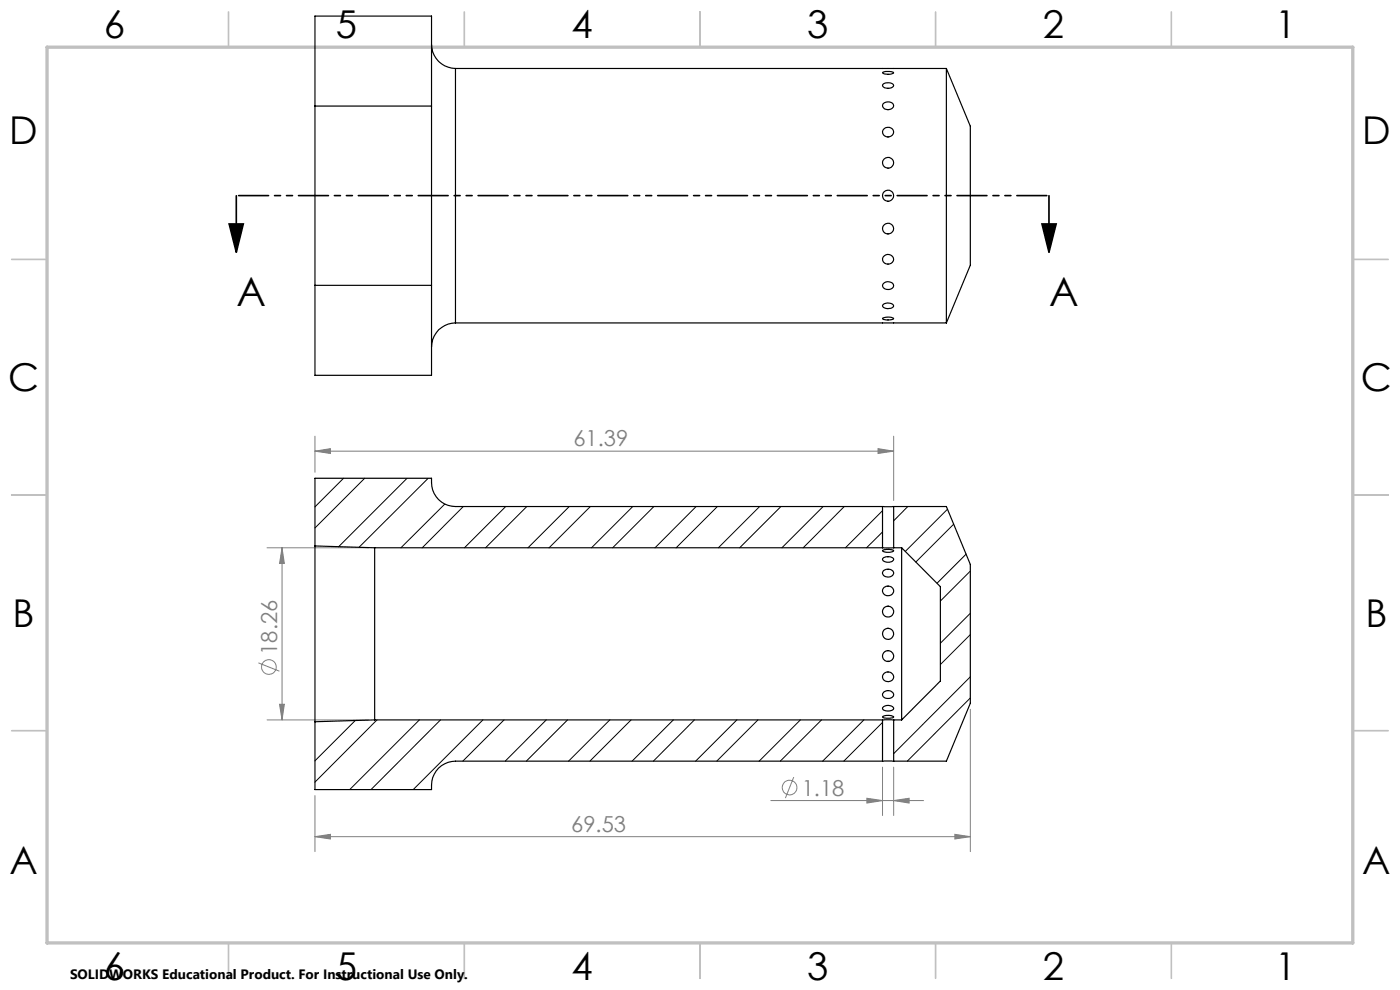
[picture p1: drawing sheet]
<svg xmlns="http://www.w3.org/2000/svg" width="297mm" height="210mm" viewBox="0 0 297 210" stroke-linecap="round" stroke-linejoin="round" font-family="sans-serif">
<g fill="none" stroke="#808080" stroke-width=".21">
<path d="M66.8 95.7l3.3-.5v1zM66.8 92.5v7.7M66.8 95.7h122.8M186.3 95.2l3.3 .5-3.3 .5zM189.6 92.5v13.7M56.7 116.2h21.5M59.8 116.2v36.5M59.8 116.2l.5 3.3h-1zM54.8 140.6l4.5 1.8M56.7 152.7h21.5M59.3 149.4h1l-.5 3.3zM205.8 150.5v30.1"/>
<path d="M66.8 177.5l3.3-.5v1zM66.8 168.8v11.8M66.8 177.5h139M163.5 169.8h32.4M168.4 164.8l-1.8 4.5M183.9 169.3l3.3 .5-3.3 .5zM187.2 162.7v10.3M189.6 169.8l3.3-.5v1zM189.6 162.7v10.3M202.6 177l3.2 .5-3.2 .5z"/>
<circle cx="57" cy="141.5" r="1.55"/>
<circle cx="167.5" cy="167.1" r="1.55"/>
</g>
<path d="M48.6 47.5h3l-1.5 6zM50.1 41.5v12M221.1 47.5h2.9l-1.5 6zM222.5 41.5v12" fill="none" stroke="#000" stroke-width=".35"/>
<path d="M50.1 41.5h172.5" fill="none" stroke="#000" stroke-width=".35" stroke-dasharray="6.3 1.3 1.3 1.3 1.3 1.3" stroke-dashoffset="-.5"/>
<g fill="none" stroke="#c0c0c0" stroke-width=".35">
<path d="M48.5 2.5v7.5M98.5 2.5v7.5M148.5 2.5v7.5M198.5 2.5v7.5M248.5 2.5v7.5M2.5 55h7.5M287 55h7.5M2.5 105h7.5M287 105h7.5M2.5 155h7.5M287 155h7.5M48.5 200v7.5"/>
<path d="M98.5 200v7.5M148.5 200v7.5M198.5 200v7.5M248.5 200v7.5"/>
</g>
<path d="M10 10h277v190h-277z" fill="none" stroke="#c0c0c0" stroke-width=".7"/>
<path d="M48.6 47.5h3l-1.5 6zM221.1 47.5h2.9l-1.5 6z" fill="#000"/>
<g fill="#808080">
<path d="M183.9 169.3l3.3 .5-3.3 .5zM189.6 169.8l3.3-.5v1zM66.8 177.5l3.3-.5v1zM202.6 177l3.2 .5-3.2 .5z"/>
<path d="M186.3 95.2l3.3 .5-3.3 .5zM66.8 95.7l3.3-.5v1z"/>
<path d="M59.8 116.2l.5 3.3h-1zM59.3 149.4h1l-.5 3.3z"/>
</g>
<g fill="none" stroke="#000" stroke-width=".25">
<path d="M91.5 9.4a5.1 5.1 0 0 0 5.1 5.1M96.6 14.5h104.2M96.6 14.5v54M187.2 15.4a2.76 2.76 0 0 1 2.4 0 2.25 2.25 0 0 1-2.4 0zM187.3 17.9a1.61 1.61 0 0 1 2.3 .2 1.51 1.51 0 0 1-2.3 .2zM200.8 14.5v54M200.8 14.5l5 12.3v29.5l-5 12.2M66.8 22.5v-19.1h24.7v19.1M66.8 22.5h24.7M66.8 22.5v38M91.5 22.5v38M187.3 22a1.34 1.34 0 0 1 2.3 .4 1.23 1.23 0 0 1-1.2 .9 1.23 1.23 0 0 1-1.2-1z"/>
<path d="M187.6 27.3a1.11 1.11 0 0 1 1.5-.1 1.11 1.11 0 0 1 .2 1.5 1.11 1.11 0 0 1-1.6 .2 1.11 1.11 0 0 1-.1-1.6zM187.6 54.3a1.08 1.08 0 0 1 1.7 .1 1.08 1.08 0 0 1-.7 1.6 1.04 1.04 0 0 1-1.2-.4 1.04 1.04 0 0 1 .2-1.3zM187.6 60a1.32 1.32 0 0 1 2 .6 1.24 1.24 0 0 1-1.2 .8 1.24 1.24 0 0 1-1.2-.9zM66.8 60.5v19.1h24.7v-19.1M66.8 60.5h24.7M96.6 68.5a5.1 5.1 0 0 0-5.1 5.1M96.6 68.5h104.2M187.2 67.5a2.47 2.47 0 0 1 2.4 .1 2.73 2.73 0 0 1-2.3 .1zM187.3 64.6a1.57 1.57 0 0 1 2.3 .3 1.46 1.46 0 0 1-2.4-.1zM66.8 115.8v37.3M66.8 115.8l12.7 .4M79.5 116.2v36.5"/>
<path d="M79.5 116.2h107.7M187.2 107.4h2.4M187.2 116.2h2.4M187.2 107.4h-90.6a5.2 5.2 0 0 1-5.1-5.9h-24.7v14.3M187.2 107.4v8.8M187.3 118.5a1.82 1.82 0 0 1 2.3 .1 1.43 1.43 0 0 1-2.3 .2zM187.3 116.7l1.5-.2 .7 .3a1.31 1.31 0 0 1-1.5 .3l-.6-.1zM189.6 107.4v8.8M189.6 116.2h1.7M189.6 107.4h11.2l5 12.3v29.5l-5 12.3h-11.2M191.3 116.2v36.5M191.3 116.2l8.2 8.3v20l-8.2 8.2"/>
<path d="M187.4 121.1a1.39 1.39 0 0 1 2.2 .4 1.21 1.21 0 0 1-1.2 .9 1.21 1.21 0 0 1-1.2-1zM187.6 124.6a1.11 1.11 0 0 1 1.5-.1 1.11 1.11 0 0 1 .1 1.6 1.11 1.11 0 0 1-1.6 0 1.11 1.11 0 0 1 0-1.5zM188.3 128.6h.2M66.8 153.1v14.4h24.7a5.2 5.2 0 0 1 5.1-6h90.6M79.5 152.7h107.7M79.5 152.7l-12.7 .4M187.2 152.7h2.4M187.2 152.7v8.8M187.3 152l1.1-.2a1.18 1.18 0 0 1 1.1 .3l-1 .3a1.01 1.01 0 0 1-1.2-.4zM187.3 150a1.44 1.44 0 0 1 2.3 .3 1.62 1.62 0 0 1-2.4 0zM187.5 142.9a1.14 1.14 0 0 1 1.5-.2 1.14 1.14 0 0 1 .4 1.4 1.13 1.13 0 0 1-1.6 .4 1.13 1.13 0 0 1-.3-1.6zM187.5 146.8a1.22 1.22 0 0 1 1.2-.3 1.22 1.22 0 0 1 .8 1 1.26 1.26 0 0 1-1.2 .7 1.26 1.26 0 0 1-1.1-.9z"/>
<path d="M188.3 140.3h.2M189.6 152.7v8.8M189.6 152.7h1.7M187.2 161.5h2.4"/>
<circle cx="188.4" cy="34.5" r="1.16"/>
<circle cx="188.4" cy="48.5" r="1.16"/>
<circle cx="188.4" cy="41.5" r="1.18"/>
<circle cx="188.4" cy="134.4" r="1.18"/>
<circle cx="188.4" cy="139.2" r="1.16"/>
<circle cx="188.4" cy="129.8" r="1.15"/>
</g>
<g fill="none" stroke="#000" stroke-width=".21">
<path d="M72.9 101.5l-6.1 6M77.4 101.5l-10.6 10.5M86.4 101.5l-14.6 14.5M90.8 101.5l-14.6 14.6M94.4 106.9l-9.3 9.3M98.3 107.4l-8.7 8.8M107.3 107.4l-8.8 8.8M111.8 107.4l-8.8 8.8M120.8 107.4l-8.8 8.8M125.2 107.4l-8.7 8.8M134.2 107.4l-8.7 8.8M138.7 107.4l-8.7 8.8"/>
<path d="M147.7 107.4l-8.7 8.8M152.2 107.4l-8.8 8.8M161.1 107.4l-8.7 8.8M165.7 107.4l-8.8 8.8M174.6 107.4l-8.7 8.8M179.1 107.4l-8.7 8.8M187.2 108.3l-7.8 7.9M187.2 112.8l-3.4 3.4M192.6 107.4l-3 3.1M201 108l-8.9 9M202.3 111.2l-8 8M205 117.5l-6.2 6.2"/>
<path d="M205.8 121.1l-6.3 6.4M205.8 134.6l-6.3 6.4M205.8 130.1l-6.3 6.3M75.4 152.9l-8.6 8.5M80 152.7l-13.2 13.2M89 152.7l-14.8 14.8M93.5 152.7l-14.8 14.8M102.4 152.7l-14.7 14.8M106.9 152.7l-8.7 8.8M115.9 152.7l-8.7 8.8M120.4 152.7l-8.7 8.8M129.4 152.7l-8.8 8.8"/>
<path d="M133.9 152.7l-8.8 8.8M142.8 152.7l-8.7 8.8M147.3 152.7l-8.7 8.8M156.3 152.7l-8.7 8.8M160.8 152.7l-8.8 8.8M169.8 152.7l-8.8 8.8M174.3 152.7l-8.8 8.8M183.3 152.7l-8.8 8.8M187.2 153.2l-8.2 8.3M205.8 143.6l-16.2 16.3M205.8 148.1l-13.3 13.4"/>
</g>
<g font-size="8.5">
<text x="50.1" y="64.9">A</text>
<text x="222.6" y="64.9">A</text>
</g>
<g font-size="8.1">
<text x="22" y="8">6</text>
<text x="71.2" y="8">5</text>
<text x="121.2" y="8">4</text>
<text x="171.3" y="8">3</text>
<text x="221.3" y="8">2</text>
<text x="270.5" y="8">1</text>
<text x="2" y="30.5">D</text>
<text x="289" y="30.5">D</text>
<text x="1.7" y="83">C</text>
<text x="288.7" y="83">C</text>
<text x="2.7" y="133">B</text>
<text x="289.7" y="133">B</text>
<text x="2" y="185.5">A</text>
<text x="289" y="185.5">A</text>
<text x="22" y="208">6</text>
<text x="71.2" y="208">5</text>
<text x="121.2" y="208">4</text>
<text x="171.3" y="208">3</text>
<text x="221.3" y="208">2</text>
<text x="270.5" y="208">1</text>
</g>
<g font-size="4.7" fill="#808080">
<text x="121.7" y="94.7">61.39</text>
<text x="58.8" y="138.9" transform="rotate(-90 58.8 138.9)">18.26</text>
<text x="170.1" y="168.8">1.18</text>
<text x="121.2" y="176.4">69.53</text>
</g>
<text font-size="2.9" x="14.9" y="207.6">SOLIDWORKS Educational Product. For Instructional Use Only.</text>
</svg>
